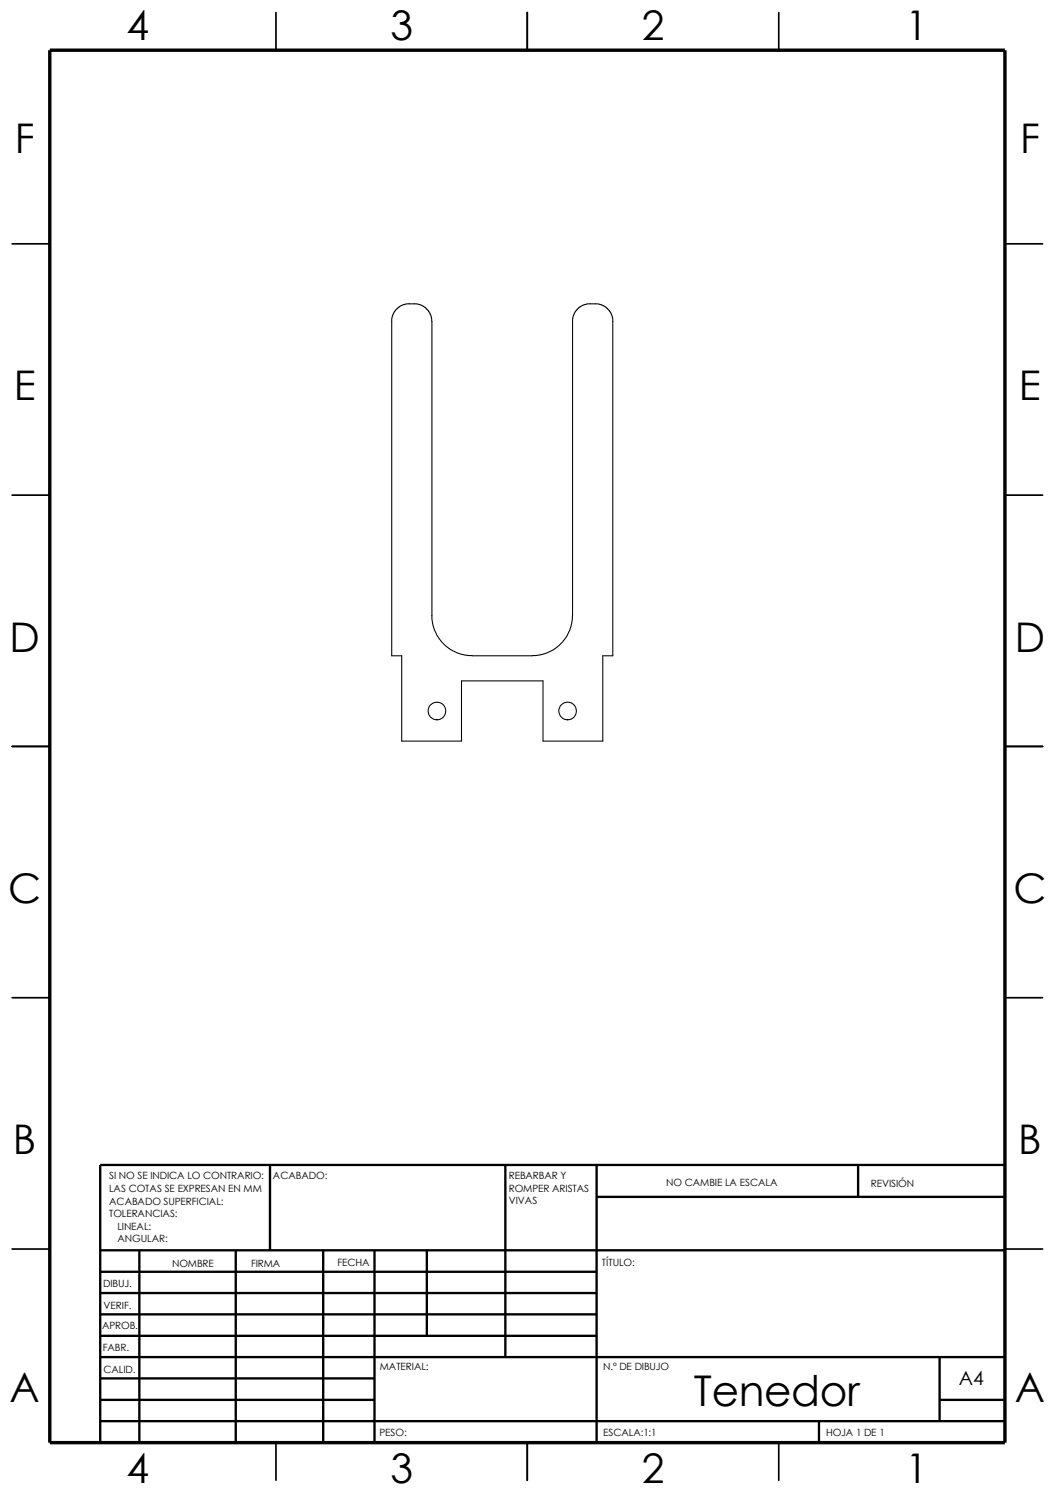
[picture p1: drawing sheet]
<svg xmlns="http://www.w3.org/2000/svg" width="210mm" height="297mm" viewBox="0 0 210 297" stroke-linecap="round" stroke-linejoin="round" font-family="sans-serif">
<g fill="none" stroke="#000" stroke-width=".34">
<path d="M54.9 2.5v7.5M104.9 2.5v7.5M154.9 2.5v7.5M2.4 48.5h7.5M199.9 48.5h7.5M2.4 98.5h7.5M199.9 98.5h7.5M2.4 148.5h7.5M199.9 148.5h7.5M2.4 198.5h7.5M199.9 198.5h7.5M2.4 248.5h7.5"/>
<path d="M199.9 248.5h7.5M54.9 287v7.5M104.9 287v7.5M154.9 287v7.5"/>
</g>
<g fill="none" stroke="#000" stroke-width=".47">
<path d="M53.7 231.8v17M100.5 231.8v38.2M118.7 231.8v55.2M118.7 238.1h81.2M170.7 231.8v6.3M199.9 231.8h-180v55.2M19.9 248.8h180M19.9 257.3h98.8M19.9 253h98.8M27.7 248.8v38.2M46.9 248.8v38.2M64.3 248.8v38.2"/>
<path d="M74.5 248.8v38.2M84.9 248.8v17M19.9 265.8h98.8M19.9 261.5h98.8M19.9 278.5h54.6M19.9 274.2h54.6M19.9 270h180M186.9 278.5h13M186.9 270v12.7M19.9 282.7h180M162.9 282.7v4.3"/>
</g>
<path d="M9.9 10h190v277h-190z" fill="none" stroke="#000" stroke-width=".68" stroke-linecap="butt"/>
<g fill="none" stroke="#000" stroke-width=".21">
<path d="M121.9 64v66.5h-2v16.9h-11.9v-11.9h-16.2v11.9h-11.9v-16.9h-2v-67.1l.6-1.4 .8-.9 1-.5 1.1-.2 1.7 .1 1.4 .6 .7 .7 .4 .6 .3 1.6v58.5M122 64l-.2-1.1-.6-1.1-.8-.8-1.4-.5h-2.1l-1.5 .5-.9 1-.6 1.4v59.1l-.3 2.1-.8 2-.8 1.1-1.6 1.4-1.6 .8-1.5 .4-1.4 .2h-12l-1.4-.2-1.5-.4-1.2-.6-2-1.6-.8-1.1-.6-1.3-.4-1.5-.1-1.3"/>
<circle cx="86.9" cy="141.5" r="1.76"/>
<circle cx="113" cy="141.5" r="1.75"/>
</g>
<text font-size="8.4" x="138" y="279.7">Tenedor</text>
<g font-size="8.1">
<text x="25.2" y="8">4</text>
<text x="77.7" y="8">3</text>
<text x="127.7" y="8">2</text>
<text x="180.2" y="8">1</text>
<text x="3" y="30.4">F</text>
<text x="202.9" y="30.4">F</text>
<text x="2.8" y="79.6">E</text>
<text x="202.7" y="79.6">E</text>
<text x="1.9" y="129.6">D</text>
<text x="201.9" y="129.6">D</text>
<text x="1.6" y="179.6">C</text>
<text x="201.6" y="179.6">C</text>
<text x="2.6" y="229.6">B</text>
<text x="202.6" y="229.6">B</text>
<text x="1.9" y="278.8">A</text>
<text x="201.9" y="278.8">A</text>
<text x="25.2" y="295">4</text>
<text x="77.7" y="295">3</text>
<text x="127.7" y="295">2</text>
<text x="180.2" y="295">1</text>
</g>
<text font-size="3.9" x="190.8" y="275.5">A4</text>
<g font-size="2">
<text x="21.7" y="234.7">SI NO SE INDICA LO CONTRARIO:</text>
<text x="21.7" y="237.2">LAS COTAS SE EXPRESAN EN MM</text>
<text x="21.7" y="239.6">ACABADO SUPERFICIAL:</text>
<text x="54.3" y="234.7">ACABADO:</text>
<text x="101.2" y="239.6">VIVAS</text>
<text x="101.2" y="234.6">REBARBAR Y</text>
<text x="101.2" y="237.1">ROMPER ARISTAS</text>
<text x="132.5" y="236">NO CAMBIE LA ESCALA</text>
<text x="173.3" y="236.2">REVISIÓN</text>
<text x="21.7" y="242.1">TOLERANCIAS:</text>
<text x="23.4" y="244.6">LINEAL:</text>
<text x="23.4" y="247.1">ANGULAR:</text>
<text x="67.1" y="252">FECHA</text>
<text x="119.8" y="252">TÍTULO:</text>
<text x="20.5" y="256.1">DIBUJ.</text>
<text x="34.2" y="252.1">NOMBRE</text>
<text x="50" y="252">FIRMA</text>
<text x="20.6" y="260.4">VERIF.</text>
<text x="20.3" y="264.5">APROB.</text>
<text x="20.4" y="268.8">FABR.</text>
<text x="20.6" y="273.2">CALID.</text>
<text x="75.6" y="272.6">MATERIAL:</text>
<text x="120" y="272.6">N.º DE DIBUJO</text>
<text x="75.5" y="285.6">PESO:</text>
<text x="120" y="285.7">ESCALA:1:1</text>
<text x="164.4" y="285.7">HOJA 1 DE 1</text>
</g>
</svg>
